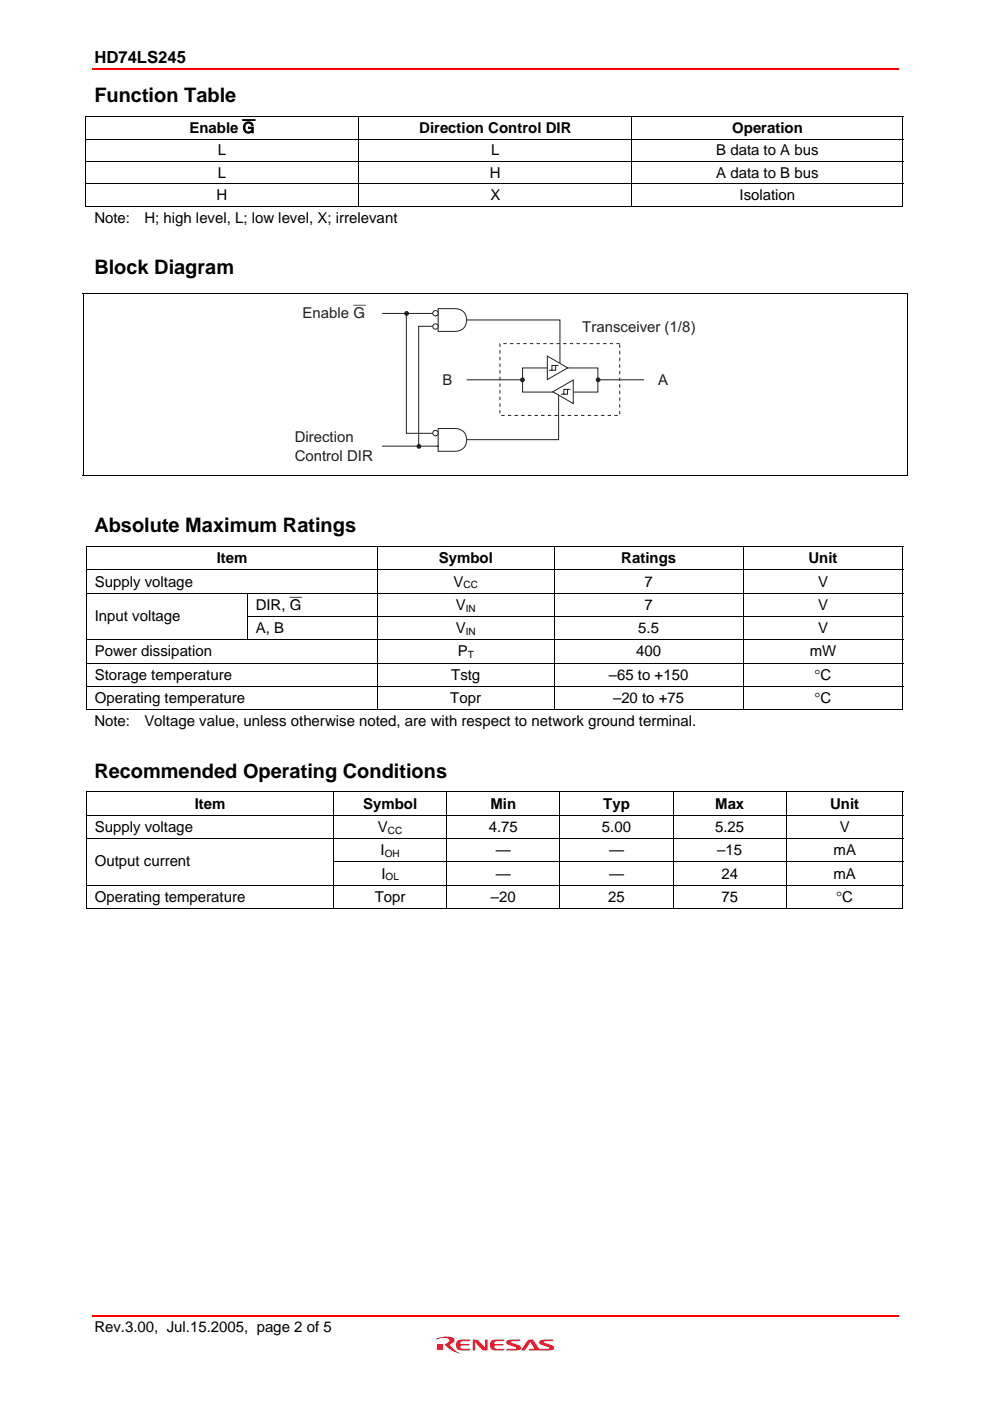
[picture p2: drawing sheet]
<svg xmlns="http://www.w3.org/2000/svg" width="210mm" height="297mm" viewBox="0 0 210 297" stroke-linecap="round" stroke-linejoin="round" font-family="sans-serif">
<path d="M19.5 14.6h171.1M19.5 279h171.1" fill="none" stroke="#f00" stroke-width=".34"/>
<g fill="#ee1b2d">
<path d="M100.2 284a1.38 1.38 0 0 1 1.3 .3l1.4 1.4v-1.7h.5v2.3a1.34 1.34 0 0 1-1.3-.3l-1.4-1.4v1.7h-.5z"/>
<path d="M96.9 284.3l.6-.2 2.2-.1-.2 .3-1.7 .1-.2 .4v.2h2l-.3 .3h-1.7l.1 .5 .2 .1 1.9 .1-.3 .3a3.3 3.3 0 0 1-2.6-.3l-.2-.5z"/>
<path d="M104.1 284.3l.6-.2 2.3-.1-.2 .3-1.8 .1-.2 .4v.2h2l-.3 .3h-1.7l.1 .5 .2 .1 1.9 .1-.3 .3a3.3 3.3 0 0 1-2.6-.3l-.1-.5z"/>
<path d="M107.4 284.4l.5-.3 2.4-.1-.2 .3-1.8 .1v.2l.5 .2a1.91 1.91 0 0 1 1.7 .9l-.3 .4-.3 .2h-2.6l.2-.3 2-.1v-.2l-.4-.2a1.91 1.91 0 0 1-1.8-.9z"/>
<path d="M111.9 284.2l1.1-.2 1.3 2 2.2-.1v-.2l-.4-.2a1.91 1.91 0 0 1-1.8-.9l.3-.4 .3-.1 2.4-.1-.2 .3-1.8 .1v.2l.5 .2a1.91 1.91 0 0 1 1.7 .9l-.3 .4-.3 .2h-4.8l.2-.3h1l-.8-1.4-1.2 1.7h-.8z"/>
<path d="M92.7 285.1h1.1v1.1h-1.1z"/>
<path d="M92.5 283.8h.1a4.4 4.4 0 0 1 3.6-.1 .85 .85 0 0 1-.7 1.3 3.2 3.2 0 0 0 2.1 2 5 5 0 0 1-3.2-2l.1-.1a.89 .89 0 0 0 .8-.8 2.34 2.34 0 0 0-2.6-.1l-.2 .1z"/>
</g>
<path d="M18 24.6h.2v.2h-.2zM191.4 24.6h.1v.2h-.1zM191.4 43.7h.1v.2h-.1z" fill="#000"/>
<g fill="none" stroke="#000" stroke-width=".21">
<path d="M18 24.7h173.5M18 29.5h173.5M18 34.2h173.5M18 39h173.5M18.1 24.8v4.6M18.1 29.6v4.6M18.1 34.3v4.6M18.1 39.1v4.8M76.1 24.8v4.6M76.1 29.6v4.6M76.1 34.3v4.6M76.1 39.1v4.8"/>
<path d="M134 24.8v4.6M134 29.6v4.6M134 34.3v4.6M134 39.1v4.8M191.5 24.8v4.6M191.5 29.6v4.6M191.5 34.3v4.6M191.5 39.1v4.8M18 43.8h58M76.1 43.8h57.8M134.1 43.8h57.3"/>
</g>
<circle cx="88.8" cy="94.6" r=".4" fill="#231f20"/>
<circle cx="88.8" cy="94.6" r=".4" fill="none" stroke="#231f20" stroke-width=".21"/>
<circle cx="86.2" cy="66.5" r=".4" fill="#231f20"/>
<circle cx="86.2" cy="66.5" r=".4" fill="none" stroke="#231f20" stroke-width=".21"/>
<path d="M92.9 65.4h3.7a2.41 2.41 0 0 1 2.3 2.5 2.41 2.41 0 0 1-2.3 2.4h-3.7z" fill="#fff"/>
<path d="M81 66.5h11.9M92.9 65.4h3.7a2.41 2.41 0 0 1 2.3 2.5 2.41 2.41 0 0 1-2.3 2.4h-3.7zM92.9 69.2h-4.1v25.4" fill="none" stroke="#231f20" stroke-width=".21"/>
<circle cx="92.3" cy="66.4" r=".57" fill="#fff"/>
<circle cx="92.3" cy="66.4" r=".57" fill="none" stroke="#231f20" stroke-width=".21"/>
<circle cx="92.3" cy="69.2" r=".57" fill="#fff"/>
<circle cx="92.3" cy="69.2" r=".57" fill="none" stroke="#231f20" stroke-width=".21"/>
<path d="M92.9 90.9h3.7a2.41 2.41 0 0 1 2.3 2.4 2.41 2.41 0 0 1-2.3 2.4h-3.7z" fill="#fff"/>
<path d="M86.2 66.5v25.4h6.7M81 94.6h11.9M92.9 90.9h3.7a2.41 2.41 0 0 1 2.3 2.4 2.41 2.41 0 0 1-2.3 2.4h-3.7z" fill="none" stroke="#231f20" stroke-width=".21"/>
<circle cx="92.3" cy="91.8" r=".57" fill="#fff"/>
<g fill="none" stroke="#231f20" stroke-width=".21">
<path d="M98.9 67.8h19.8v9.2M110.8 78h16v5.1h-16z"/>
<circle cx="92.3" cy="91.8" r=".57"/>
</g>
<path d="M117.2 83.1l4.3-2.5v5z" fill="#fff"/>
<path d="M117.2 83.1l4.3-2.5v5zM120.3 82.6v1h-1.4M120.9 82.6h-1.3v1" fill="none" stroke="#231f20" stroke-width=".21"/>
<path d="M116 75.5l4.4 2.5-4.4 2.5z" fill="#fff"/>
<path d="M116 75.5l4.4 2.5-4.4 2.5zM117.8 77.5v1h-1.4M118.4 77.5h-1.4v1" fill="none" stroke="#231f20" stroke-width=".21"/>
<circle cx="110.8" cy="80.5" r=".4" fill="#231f20"/>
<g fill="none" stroke="#231f20" stroke-width=".21">
<path d="M98.9 80.5h11.5"/>
<circle cx="110.8" cy="80.5" r=".4"/>
</g>
<circle cx="126.8" cy="80.5" r=".4" fill="#231f20"/>
<g fill="none" stroke="#231f20" stroke-width=".21">
<path d="M118.4 83.8v9.4h-19.5M127.2 80.5h9.4"/>
<circle cx="126.8" cy="80.5" r=".4"/>
</g>
<path d="M106 72.9h25.4v15.2h-25.4z" fill="none" stroke="#231f20" stroke-width=".21" stroke-dasharray=".7 .7" stroke-linecap="butt"/>
<path d="M17.5 62.2h.2v.2h-.2zM192.3 62.2h.2v.2h-.2zM17.5 100.8h.2v.2h-.2zM18.3 115.8h.2v.2h-.2zM191.4 115.8h.1v.2h-.1zM192.3 100.8h.2v.2h-.2zM18.3 130.6h.2v.2h-.2zM191.4 150.4h.1v.2h-.1zM18.3 167.8h.2v.2h-.2zM191.4 167.8h.1v.2h-.1zM18.3 182.6h.2v.2h-.2zM191.4 192.5h.1v.2h-.1z" fill="#000"/>
<g fill="none" stroke="#000" stroke-width=".21">
<path d="M17.5 62.3h175M17.6 62.4v38.4M192.4 62.4v38.4M17.5 100.9h175M18.3 115.9h173.2M18.4 116v4.7M80 116v4.7M117.5 116v4.7M157.5 116v4.7M191.5 116v4.7M18.3 120.8h173.2M18.3 125.8h173.2"/>
<path d="M18.3 135.6h173.2M18.4 120.9v4.8M18.4 125.9v4.7M18.4 130.8v4.8M18.4 135.7v4.8M52.4 130.7h139.1M52.5 125.9v4.7M52.5 130.8v4.8M80 120.9v4.8M80 125.9v4.7M80 130.8v4.8M80 135.7v4.8"/>
<path d="M117.5 120.9v4.8M117.5 125.9v4.7M117.5 130.8v4.8M117.5 135.7v4.8M157.5 120.9v4.8M157.5 125.9v4.7M157.5 130.8v4.8M157.5 135.7v4.8M191.5 120.9v4.8M191.5 125.9v4.7M191.5 130.8v4.8M191.5 135.7v4.8"/>
<path d="M18.3 140.6h173.2M18.3 145.5h173.2M18.3 150.5h61.6M18.4 140.7v4.7M18.4 145.6v5M80 140.7v4.7M80 145.6v5M80.1 150.5h37.4M117.5 140.7v4.7M117.5 145.6v5M117.6 150.5h39.9M157.5 140.7v4.7"/>
<path d="M157.5 145.6v5M157.6 150.5h33.8M191.5 140.7v4.7M191.5 145.6v5M18.3 167.9h173.2M18.3 172.9h173.2M18.3 177.8h173.2M18.4 168v4.8M18.4 173v4.7M18.4 177.9v4.7M70.7 168v4.8M70.7 173v4.7"/>
<path d="M70.7 177.9v4.7M94.7 168v4.8M94.7 173v4.7M94.7 177.9v4.7M118.7 168v4.8M118.7 173v4.7M118.7 177.9v4.7M142.7 168v4.8M142.7 173v4.7M142.7 177.9v4.7M166.8 168v4.8M166.8 173v4.7"/>
<path d="M166.8 177.9v4.7M191.5 168v4.8M191.5 173v4.7M191.5 177.9v4.7M18.3 187.7h173.2M18.3 192.6h52.3M18.4 182.8v4.8M18.4 187.8v4.9M70.6 182.7h120.9M70.7 182.8v4.8M70.7 187.8v4.9M70.8 192.6h23.8"/>
<path d="M94.7 182.8v4.8M94.7 187.8v4.9M94.8 192.6h23.8M118.7 182.8v4.8M118.7 187.8v4.9M118.8 192.6h23.8M142.7 182.8v4.8M142.7 187.8v4.9M142.8 192.6h23.9M166.8 182.8v4.8M166.8 187.8v4.9M166.8 192.6h24.6"/>
<path d="M191.5 182.8v4.8M191.5 187.8v4.9"/>
</g>
<g font-size="4.2">
<text x="20" y="21.7">Function Table</text>
<text x="20" y="58.2">Block Diagram</text>
<text x="20" y="112.8">Absolute Maximum Ratings</text>
<text x="20" y="164.9">Recommended Operating Conditions</text>
</g>
<text font-size="3.5" x="20" y="13.3">HD74LS245</text>
<g font-size="3.2">
<text x="40.2" y="28.2">Enable G</text>
<text x="88.9" y="28.2">Direction Control DIR</text>
<text x="155.2" y="28.2">Operation</text>
<text x="46.2" y="32.9">L</text>
<text x="104.1" y="32.9">L</text>
<text x="151.9" y="32.9">B data to A bus</text>
<text x="46.2" y="37.7">L</text>
<text x="103.9" y="37.7">H</text>
<text x="151.9" y="37.7">A data to B bus</text>
<text x="20" y="47.2">Note:</text>
<text x="30.6" y="47.2">H; high level, L; low level, X; irrelevant</text>
<text x="45.9" y="42.5">H</text>
<text x="104" y="42.5">X</text>
<text x="156.8" y="42.5">Isolation</text>
<text x="46" y="119.4">Item</text>
<text x="93" y="119.4">Symbol</text>
<text x="131.7" y="119.4">Ratings</text>
<text x="171.4" y="119.4">Unit</text>
<text x="20.1" y="124.4">Supply voltage</text>
<text x="96.2" y="124.4">V</text>
<text x="136.7" y="124.4">7</text>
<text x="173.4" y="124.4">V</text>
<text x="20.1" y="131.7">Input voltage</text>
<text x="54.2" y="129.3">DIR, G</text>
<text x="96.6" y="129.3">V</text>
<text x="136.7" y="129.3">7</text>
<text x="173.4" y="129.3">V</text>
<text x="54.2" y="134.2">A, B</text>
<text x="96.7" y="134.2">V</text>
<text x="135.3" y="134.2">5.5</text>
<text x="173.4" y="134.2">V</text>
<text x="20.1" y="139.2">Power dissipation</text>
<text x="97.1" y="139.2">P</text>
<text x="134.9" y="139.2">400</text>
<text x="171.7" y="139.2">mW</text>
<text x="20.1" y="144.1">Storage temperature</text>
<text x="20.1" y="149.1">Operating temperature</text>
<text x="95.5" y="149.1">Topr</text>
<text x="95.7" y="144.1">Tstg</text>
<text x="129.1" y="144.1">–65 to +150</text>
<text x="130" y="149.1">–20 to +75</text>
<text x="172.7" y="144.1">°C</text>
<text x="172.7" y="149.1">°C</text>
<text x="20" y="153.9">Note:</text>
<text x="30.6" y="153.9">Voltage value, unless otherwise noted, are with respect to network ground terminal.</text>
<text x="41.3" y="171.4">Item</text>
<text x="77" y="171.4">Symbol</text>
<text x="104" y="171.4">Min</text>
<text x="127.9" y="171.4">Typ</text>
<text x="151.6" y="171.4">Max</text>
<text x="176" y="171.4">Unit</text>
<text x="20.1" y="176.4">Supply voltage</text>
<text x="80.1" y="176.4">V</text>
<text x="103.6" y="176.4">4.75</text>
<text x="127.6" y="176.4">5.00</text>
<text x="151.6" y="176.4">5.25</text>
<text x="178" y="176.4">V</text>
<text x="20.1" y="183.7">Output current</text>
<text x="80.7" y="181.3">I</text>
<text x="105.1" y="181.3">—</text>
<text x="129.1" y="181.3">—</text>
<text x="152.1" y="181.3">–15</text>
<text x="176.7" y="181.3">mA</text>
<text x="20.1" y="191.2">Operating temperature</text>
<text x="79.4" y="191.2">Topr</text>
<text x="80.9" y="186.3">I</text>
<text x="104.1" y="191.2">–20</text>
<text x="105.1" y="186.3">—</text>
<text x="129" y="191.2">25</text>
<text x="129.1" y="186.3">—</text>
<text x="153" y="191.2">75</text>
<text x="153" y="186.3">24</text>
<text x="176.7" y="186.3">mA</text>
<text x="177.3" y="191.2">°C</text>
<text x="20" y="282.4">Rev.3.00, Jul.15.2005, page 2 of 5</text>
</g>
<g font-size="3.2" fill="#231f20">
<text x="64.2" y="67.4">Enable G</text>
<text x="123.5" y="70.4">Transceiver (1/8)</text>
<text x="93.9" y="81.6">B</text>
<text x="139.6" y="81.6">A</text>
<text x="62.5" y="93.8">Direction</text>
<text x="62.5" y="97.7">Control DIR</text>
</g>
<g font-size="2.1">
<text x="98.3" y="124.7">CC</text>
<text x="98.8" y="129.7">IN</text>
<text x="98.8" y="134.6">IN</text>
<text x="99.2" y="139.5">T</text>
<text x="82.3" y="176.8">CC</text>
<text x="81.6" y="181.7">OH</text>
<text x="81.7" y="186.6">OL</text>
</g>
</svg>
